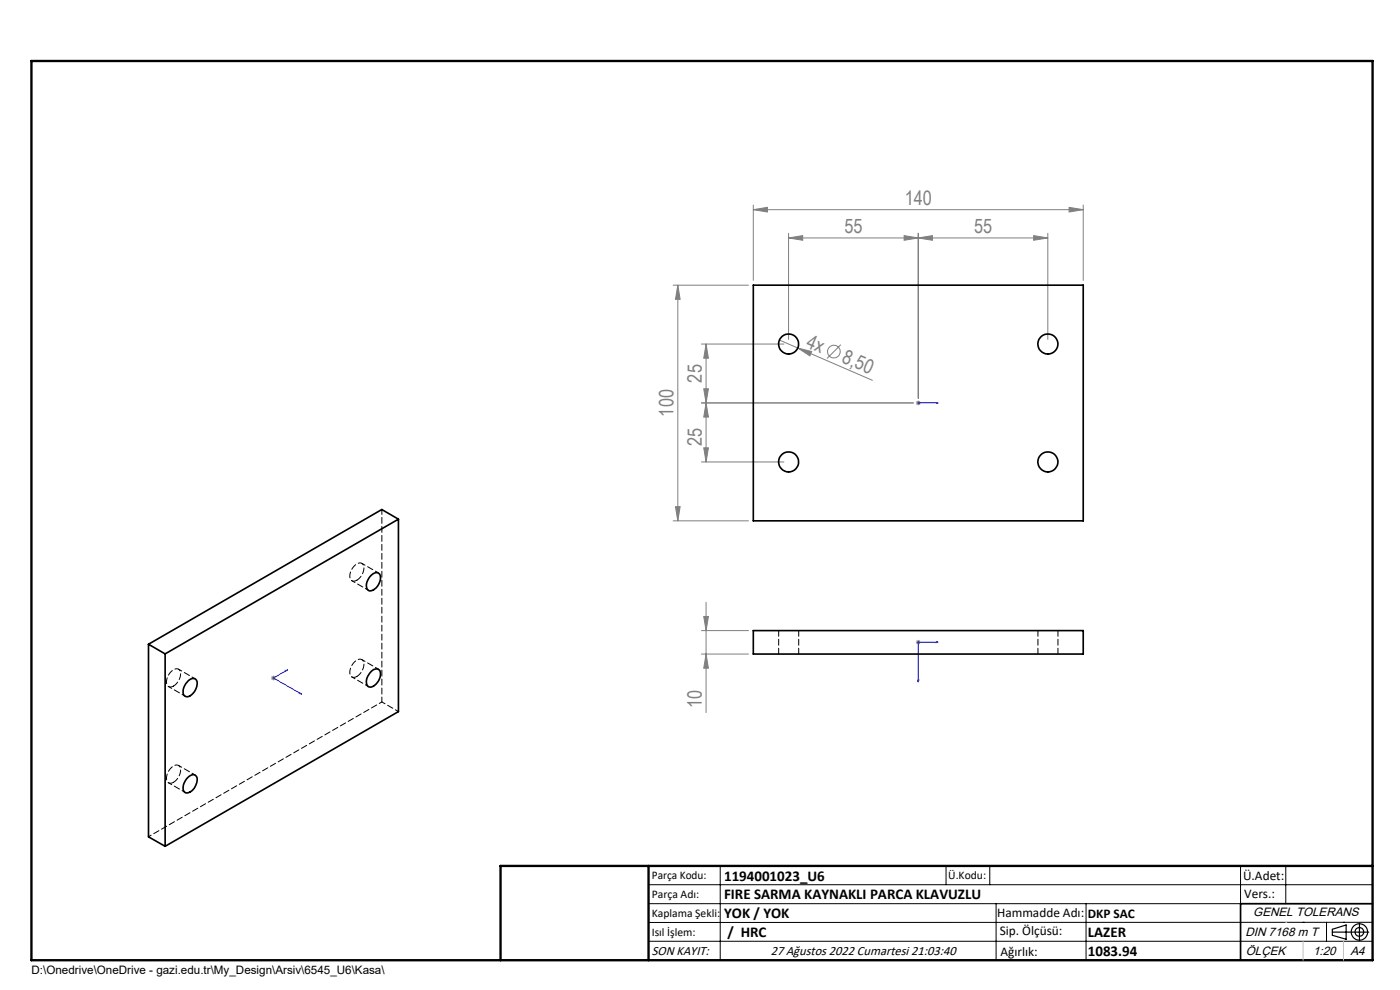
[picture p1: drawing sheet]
<svg xmlns="http://www.w3.org/2000/svg" width="297mm" height="210mm" viewBox="0 0 297 210" stroke-linecap="round" stroke-linejoin="round" font-family="sans-serif">
<g fill="none" stroke="#808080" stroke-width=".21">
<path d="M159.8 44.5l3-.5v1zM159.8 43.5v16M159.8 44.5h70M167.3 50.5l3-.5v1zM167.3 49.5v22.5M167.3 50.5h55M191.8 50l3 .5-3 .5zM194.8 50.5l3-.5v1zM194.8 49.5v35M219.3 50l3 .5-3 .5zM222.3 49.5v22.5M226.8 44l3 .5-3 .5z"/>
<path d="M229.8 43.5v16M142.8 60.5h16M143.8 60.5l.5 3h-1zM143.8 60.5v50M148.8 73h17.5M149.8 73v25M149.8 73l.5 3h-1zM165.3 72.1l4 1.7M169.3 73.8l2.9 .8-.4 .9zM169.3 73.8l15.8 6.9M178.4 73.1l-3 3M148.8 85.5h45"/>
<path d="M148.8 98h17.5M149.3 82.5h1l-.5 3zM149.3 95h1l-.5 3zM149.8 85.5l.5 3h-1zM194.3 85.5h1M194.5 85.1l.7 .7M194.8 85v1M195.2 85.1l-.7 .7M142.8 110.5h16M143.3 107.5h1l-.5 3zM148.8 138.7h10M148.8 133.8h10"/>
<path d="M149.3 130.8h1l-.5 3zM149.8 127.8v23.4M149.8 138.7l.5 3h-1zM194.3 136.2h1M194.5 135.9l.7 .7M194.8 135.7v1.1M195.2 135.9l-.7 .7M57.5 143.8h1M57.6 143.5l.7 .7M58 143.3v1M58.3 143.5l-.7 .7"/>
<circle cx="176.9" cy="74.6" r="1.34"/>
</g>
<g fill="none" stroke="#000" stroke-width=".25">
<path d="M282.6 197.7h7.8M282.6 197.1l3-.9v3l-3-.8zM288.4 195.8v3.8M106.2 203.7h185"/>
<circle cx="288.4" cy="197.7" r="1.74"/>
<circle cx="288.4" cy="197.7" r=".93"/>
</g>
<path d="M194.7 85.5h.2zM194.8 85.5h.1M194.8 85.5h4.2M199 85.5h-.4h.4M198.6 136.1l.4 .1-.4 .1zM199 136.2h-4.2v8.5M60.6 142.2l.4-.1-.3 .2zM61 142.1l-3 1.7 6 3.4M63.6 147.1l.1-.1 .3 .2zM194.7 144.2h.2l-.1 .5z" fill="none" stroke="#00f" stroke-width=".21"/>
<g fill="none" stroke="#000" stroke-width=".21">
<path d="M137.6 187.7h153.6M137.6 191.7h153.6M137.6 199.7h153.6M152.8 183.7v20M200.7 183.7v4M210 183.7v4M211.3 191.7v12M230.4 191.7v12M263.2 183.7v20M272.8 183.7v8M276.4 195.6h.1M281.4 195.6v4.1"/>
<path d="M285 195.6h.1M291.2 195.6l-153.6 .1"/>
</g>
<path d="M291.2 191.7h-28v12" fill="none" stroke="#000" stroke-width=".35"/>
<path d="M6.7 12.9h284.5v190.8h-284.5zM137.6 183.7v20M291.2 183.7h-185v20" fill="none" stroke="#000" stroke-width=".5"/>
<path d="M276.4 199.7v4M285 199.7v4" fill="none" stroke="#c0c0c0" stroke-width=".21"/>
<path d="M272.8 195.6h.1" fill="none" stroke="#c0c0c0" stroke-width=".25"/>
<g fill="#00f">
<path d="M198.6 85.5h.4zM194.7 85.5h.2z"/>
<path d="M60.6 142.2l.1 .1 .3-.2zM63.6 147.1l.4 .1-.3-.2z"/>
<path d="M198.6 136.1v.2l.4-.1zM194.7 144.2l.1 .5 .1-.5z"/>
</g>
<g fill="#808080">
<path d="M169.3 73.8l2.9 .8-.4 .9z"/>
<path d="M226.8 44l3 .5-3 .5zM159.8 44.5l3-.5v1z"/>
<path d="M167.3 50.5l3-.5v1zM191.8 50l3 .5-3 .5zM194.8 50.5l3-.5v1zM219.3 50l3 .5-3 .5z"/>
<path d="M149.3 82.5h1l-.5 3zM149.8 73l.5 3h-1zM149.8 138.7l.5 3h-1zM149.3 130.8h1l-.5 3z"/>
<path d="M143.8 60.5l.5 3h-1zM143.3 107.5h1l-.5 3zM149.8 85.5l.5 3h-1zM149.3 95h1l-.5 3z"/>
</g>
<g fill="none" stroke="#000" stroke-width=".35">
<path d="M159.8 60.5h70v50h-70zM84.5 110.1l-3.5-2-49.5 28.6M84.5 110.1l-49.5 28.6M84.5 110.1v40.8l-49.5 28.6M31.5 136.7l3.5 2M31.5 136.7v40.8l3.5 2M35 138.7v40.8M78.5 122.3a1.29 1.29 0 0 1 2.1-.5 2.76 2.76 0 0 1-2.2 3.5 1.58 1.58 0 0 1-.4-2.3zM159.8 133.8h70v4.9h-70zM39.9 144.5a1.03 1.03 0 0 1 1.1-.6 1.03 1.03 0 0 1 .8 1 3 3 0 0 1-2 2.9 1.03 1.03 0 0 1-.9-1.5l.5-1.2zM78.8 142.4a1.05 1.05 0 0 1 1.3-.5 1.05 1.05 0 0 1 .6 1.3 2.68 2.68 0 0 1-2.3 2.5 1.55 1.55 0 0 1-.4-2.3zM39.9 164.9l.3-.3a.97 .97 0 0 1 1.2-.1 .97 .97 0 0 1 .4 1.2 2.69 2.69 0 0 1-2.3 2.5 1.51 1.51 0 0 1-.3-2.3z"/>
<circle cx="167.3" cy="73" r="2.12"/>
<circle cx="222.3" cy="73" r="2.12"/>
<circle cx="167.3" cy="98" r="2.12"/>
<circle cx="222.3" cy="98" r="2.12"/>
</g>
<path d="M75.7 123.1a2.95 2.95 0 0 0 1.4-3.3 1.26 1.26 0 0 0-2.1 .4 2.28 2.28 0 0 0-.4 3l.5 .1 .6-.2M165.2 133.7v5M169.4 138.7v-5M220.2 133.7v5M224.4 138.7v-5M36.8 145.5a2.95 2.95 0 0 0 1.4-3.2 1.26 1.26 0 0 0-2.1 .4 2.28 2.28 0 0 0-.4 2.9l.5 .1 .6-.2M75.7 143.5a2.95 2.95 0 0 0 1.4-3.3 1.26 1.26 0 0 0-2.1 .5 2.28 2.28 0 0 0-.4 2.9l.5 .1 .6-.2M36.8 165.9a2.95 2.95 0 0 0 1.4-3.2 1.26 1.26 0 0 0-2.1 .4 2.28 2.28 0 0 0-.4 2.9l.5 .1 .6-.2" fill="none" stroke="#000" stroke-width=".21" stroke-dasharray="1.3 .6"/>
<path d="M31.5 177.5l49.5-28.6" fill="none" stroke="#000" stroke-width=".21" stroke-dasharray="1.3 .6" stroke-dashoffset=".6"/>
<path d="M74.6 123.2l3.6 2M80.3 121.5l-3.5-2M35.8 145.6l3.5 2.1M41.4 144l-3.5-2M74.6 143.6l3.6 2M80.3 142l-3.5-2.1M84.5 150.9l-3.5-2M35.8 166l3.5 2.1M41.4 164.4l-3.5-2" fill="none" stroke="#000" stroke-width=".21" stroke-dasharray="1.3 .6" stroke-dashoffset=".5"/>
<path d="M81 148.9v-40.8" fill="none" stroke="#000" stroke-width=".21" stroke-dasharray="1.3 .6" stroke-dashoffset=".2"/>
<g font-size="4.2" fill="#808080">
<text x="191.9" y="43.5">140</text>
<text x="179.1" y="49.5">55</text>
<text x="206.6" y="49.5">55</text>
<text x="170.8" y="73.5" transform="rotate(23 170.8 73.5)">4x</text>
<text x="178.4" y="76.8" transform="rotate(23 178.4 76.8)">8,50</text>
<text x="148.9" y="81.1" transform="rotate(-90 148.9 81.1)">25</text>
<text x="142.9" y="88.4" transform="rotate(-90 142.9 88.4)">100</text>
<text x="148.9" y="94.5" transform="rotate(-90 148.9 94.5)">25</text>
<text x="148.9" y="150.2" transform="rotate(-90 148.9 150.2)">10</text>
</g>
<g font-size="3.2">
<text x="153.6" y="190.8">FIRE SARMA KAYNAKLI PARCA KLAVUZLU</text>
<text x="153.6" y="186.8">1194001023_U6</text>
<text x="153.6" y="194.8">YOK / YOK</text>
<text x="154.3" y="198.8">/ HRC</text>
<text x="230.8" y="198.7">LAZER</text>
<text x="230.8" y="202.8">1083.94</text>
</g>
<g font-size="2.8">
<text x="263.7" y="186.7">Ü.Adet:</text>
<text x="263.9" y="190.5">Vers.:</text>
<text x="211.5" y="194.5">Hammadde Adı:</text>
<text x="230.8" y="194.7">DKP SAC</text>
<text x="138.3" y="202.6">SON KAYIT:</text>
<text x="163.5" y="202.6">27 Ağustos 2022 Cumartesi 21:03:40</text>
<text x="212.1" y="198.4">Sip. Ölçüsü:</text>
<text x="212.2" y="202.7">Ağırlık:</text>
</g>
<g font-size="2.6">
<text x="265.9" y="194.4">GENEL TOLERANS</text>
<text x="264.2" y="198.5">DIN 7168 m T</text>
<text x="264.3" y="202.6">ÖLÇEK</text>
<text x="278.5" y="202.6">1:20</text>
<text x="286.5" y="202.6">A4</text>
</g>
<g font-size="2.5">
<text x="138.3" y="186.4">Parça Kodu:</text>
<text x="138.3" y="190.5">Parça Adı:</text>
<text x="201.2" y="186.5">Ü.Kodu:</text>
<text x="138.3" y="194.5">Kaplama Şekli:</text>
<text x="138.3" y="198.6">Isıl İşlem:</text>
<text x="6.7" y="206.7">D:\Onedrive\OneDrive - gazi.edu.tr\My_Design\Arsiv\6545_U6\Kasa\</text>
</g>
</svg>
